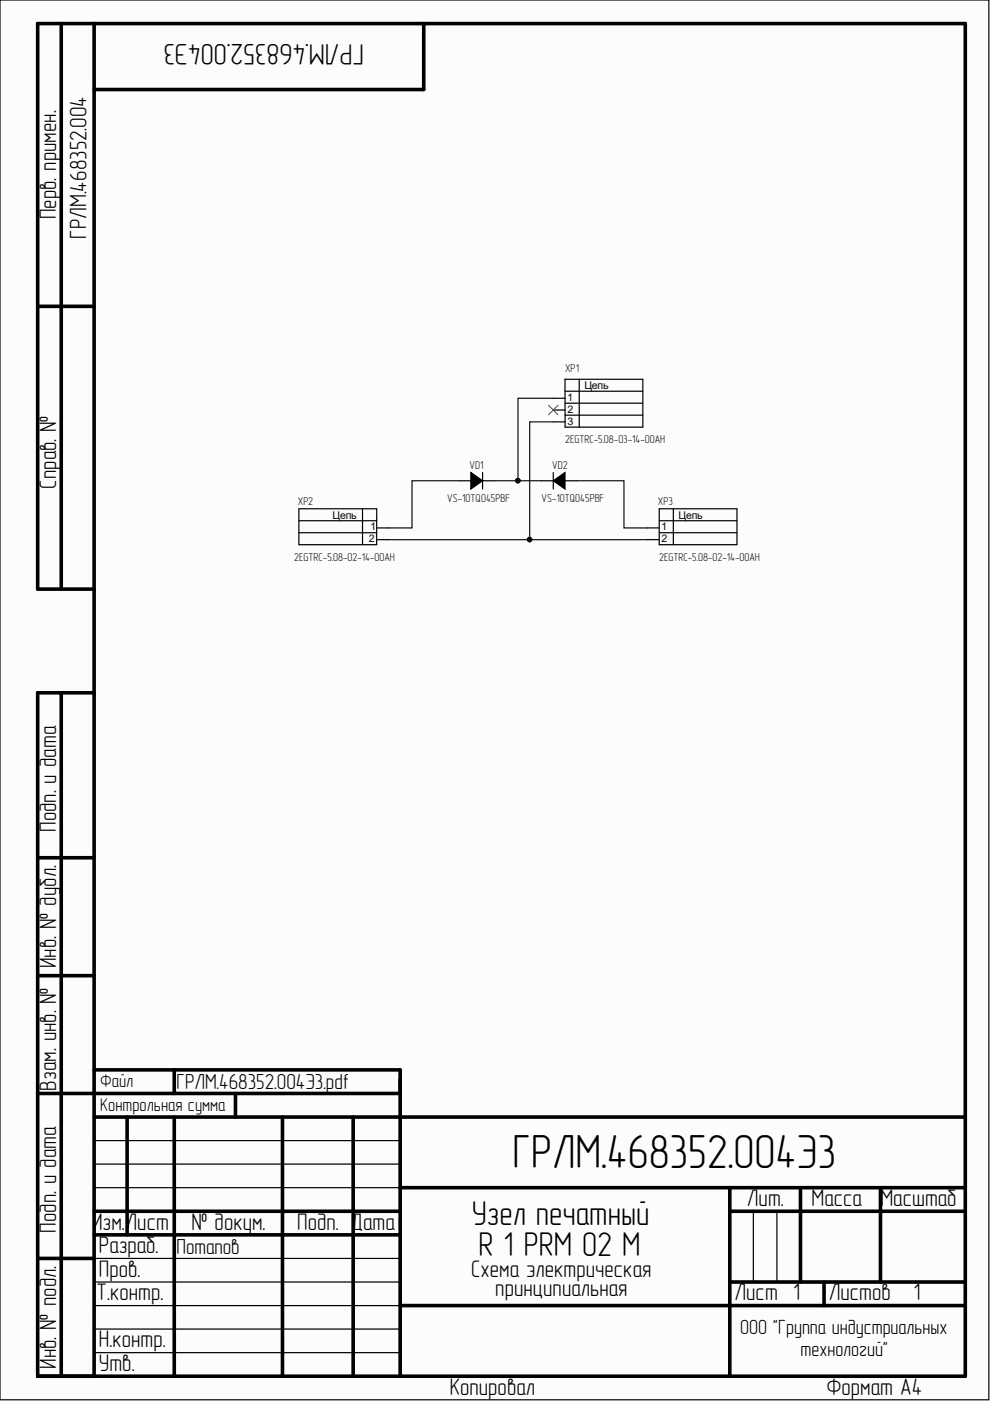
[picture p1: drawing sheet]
<svg xmlns="http://www.w3.org/2000/svg" width="210mm" height="297mm" viewBox="0 0 210 297" stroke-linecap="round" stroke-linejoin="round" font-family="sans-serif">
<path d="M0 0h209.6v296.7h-209.6z" fill="#fcfcfc"/>
<g fill="none" stroke="#000" stroke-width=".76">
<path d="M13 5v119.9M20 5v286.8M89.8 5v14h-69.8M8 65h12M20 124.9h-12v-119.9h196.7v286.8h-196.7v-144.9h12M13 146.9v144.9M8 181.9h12M8 206.9h12M8 231.8h76.8M20 236.8h184.7M20 226.8h64.8v65M27 236.8v25"/>
<path d="M36.9 226.8v5M36.9 236.8v55M49.9 231.8v5M59.9 236.8v55M74.9 236.8v55M20 256.8h64.8M84.8 251.8h119.9M154.7 256.8h50M154.7 251.8v40M169.7 251.8v20M186.7 251.8v20M8 266.8h12"/>
<path d="M20 261.8h64.8M84.8 276.8h119.9M154.7 271.8h50M174.7 271.8v5"/>
</g>
<g fill="none" stroke="#000" stroke-width=".25">
<path d="M0 0h209.7v296.8h-209.7zM117.3 89.4h2.5M117.3 86.9h2.5M117.3 84.4h2.5M119.8 80.4h16.5v10.2h-16.5zM119.8 88h16.5M119.8 85.5h16.5M119.8 82.9h16.5M122.8 80.4v10.2M63.4 112.9h16.5M63.4 110.4h16.5M76.9 107.9v7.6"/>
<path d="M79.9 115.5v-7.6h-16.5v7.6h16.5M79.9 114.4h2.5M79.9 111.9h2.5M97.3 101.9h2.5M99.8 100.2l2.5 1.7-2.5 1.8zM102.3 101.9h2.5M102.3 100.2v3.5M114.8 101.9h2.5M117.3 101.9l2.5-1.7v3.5zM117.3 100.2v3.5M119.8 101.9h2.5M137.3 114.4h2.5"/>
<path d="M137.3 111.9h2.5M139.8 112.9h16.4M139.8 110.4h16.4M142.8 107.9v7.6M156.2 107.9h-16.4v7.6h16.4M156.3 107.9v7.6M20 251.8h64.8M20 246.8h64.8M20 241.8h64.8M159.7 256.8v15M164.7 256.8v15M20 276.8h64.8"/>
<path d="M20 271.8h64.8M20 266.8h64.8M20 286.8h64.8M20 281.8h64.8"/>
</g>
<g fill="#000">
<path d="M99.8 100.2l2.5 1.7-2.5 1.8z" fill-rule="evenodd"/>
<path d="M117.3 101.9l2.5-1.7v3.5z" fill-rule="evenodd"/>
</g>
<path d="M117.3 84.4h-7.5v17.5M117.3 89.4h-5v25M82.4 114.4h54.9M97.3 101.9h-9.9v10h-5M104.8 101.9h10M122.3 101.9h10v10h5" fill="none" stroke="#0e0e0e" stroke-width=".25"/>
<g fill="#0e0e0e" stroke="#0e0e0e" stroke-width=".21">
<circle cx="109.8" cy="101.9" r=".48"/>
<circle cx="112.3" cy="114.4" r=".48"/>
</g>
<path d="M116.3 85.9l2 2M118.3 85.9l-2 2" fill="none" stroke="#4c4c4c" stroke-width=".21"/>
<text font-size="10.2" x="108.7" y="247.6">ГРЛМ.468352.004Э3</text>
<g font-size="7.3">
<text x="100" y="259.7">Узел печатный</text>
<text x="101.5" y="266.2">R 1 PRM 02 M</text>
</g>
<text font-size="6.3" x="77.2" y="9.3" transform="rotate(-180 77.2 9.3)">ГРЛМ.468352.004Э3</text>
<g font-size="5.1">
<text x="11.9" y="46.5" transform="rotate(-90 11.9 46.5)">Перв. примен.</text>
<text x="18.3" y="50.6" transform="rotate(-90 18.3 50.6)">ГРЛМ.468352.004</text>
<text x="11.9" y="103.6" transform="rotate(-90 11.9 103.6)">Справ. №</text>
<text x="11.9" y="176.4" transform="rotate(-90 11.9 176.4)">Подп. и дата</text>
<text x="11.9" y="205.2" transform="rotate(-90 11.9 205.2)">Инв. № дубл.</text>
<text x="11.9" y="231.3" transform="rotate(-90 11.9 231.3)">Взам. инв. №</text>
<text x="158.4" y="255.7">Лит.</text>
<text x="172.1" y="255.7">Масса</text>
<text x="186.7" y="255.7">Масштаб</text>
<text x="11.9" y="261.3" transform="rotate(-90 11.9 261.3)">Подп. и дата</text>
<text x="19.5" y="260.7">Изм.Лист</text>
<text x="40.6" y="260.7">№ докум.</text>
<text x="63" y="260.7">Подп. Дата</text>
<text x="21" y="265.7">Разраб.</text>
<text x="20.5" y="275.7">Т.контр.</text>
<text x="21" y="270.7">Пров.</text>
<text x="99.9" y="270.7">Схема электрическая</text>
<text x="105" y="274.7">принципиальная</text>
<text x="155.7" y="275.7">Лист 1</text>
<text x="175.7" y="275.7">Листов</text>
<text x="193.7" y="275.7">1</text>
<text x="21" y="285.7">Н.контр.</text>
<text x="11.9" y="290.2" transform="rotate(-90 11.9 290.2)">Инв. № подл.</text>
<text x="21" y="290.7">Утв.</text>
<text x="95.3" y="295.7">Копировал</text>
<text x="175.2" y="295.7">Формат А4</text>
</g>
<g font-size="4.6">
<text x="37.4" y="230.8">ГРЛМ.468352.004Э3.pdf</text>
<text x="37.4" y="265.8">Потапов</text>
</g>
<g font-size="4.4">
<text x="157" y="282.9">ООО &quot;Группа индустриальных</text>
<text x="169.7" y="287.5">технологий&quot;</text>
</g>
<g font-size="3.9">
<text x="21.3" y="230.5">Файл</text>
<text x="21.3" y="235.5">Контрольная сумма</text>
</g>
<g font-size="2.4" fill="#0e0e0e">
<text x="119.8" y="78.9">XP1</text>
<text x="119.8" y="93.9">2EGTRC-5.08-03-14-00AH</text>
<text x="99.6" y="99.4">VD1</text>
<text x="117.1" y="99.4">VD2</text>
<text x="63.1" y="107.1">XP2</text>
<text x="94.8" y="106.4">VS-10TQ045PBF</text>
<text x="114.8" y="106.4">VS-10TQ045PBF</text>
<text x="139.5" y="107.1">XP3</text>
<text x="62.4" y="118.9">2EGTRC-5.08-02-14-00AH</text>
<text x="139.8" y="118.9">2EGTRC-5.08-02-14-00AH</text>
</g>
<g font-size="2.3" fill="#0a0a0a">
<text x="123.9" y="82.5">Цепь</text>
<text x="120.3" y="87.5">2</text>
<text x="120.3" y="84.9">1</text>
<text x="120.3" y="90">3</text>
<text x="70.5" y="110">Цепь</text>
<text x="78.5" y="112.4">1</text>
<text x="140.3" y="112.4">1</text>
<text x="143.9" y="110">Цепь</text>
<text x="78.2" y="115">2</text>
<text x="140.3" y="115">2</text>
</g>
</svg>
